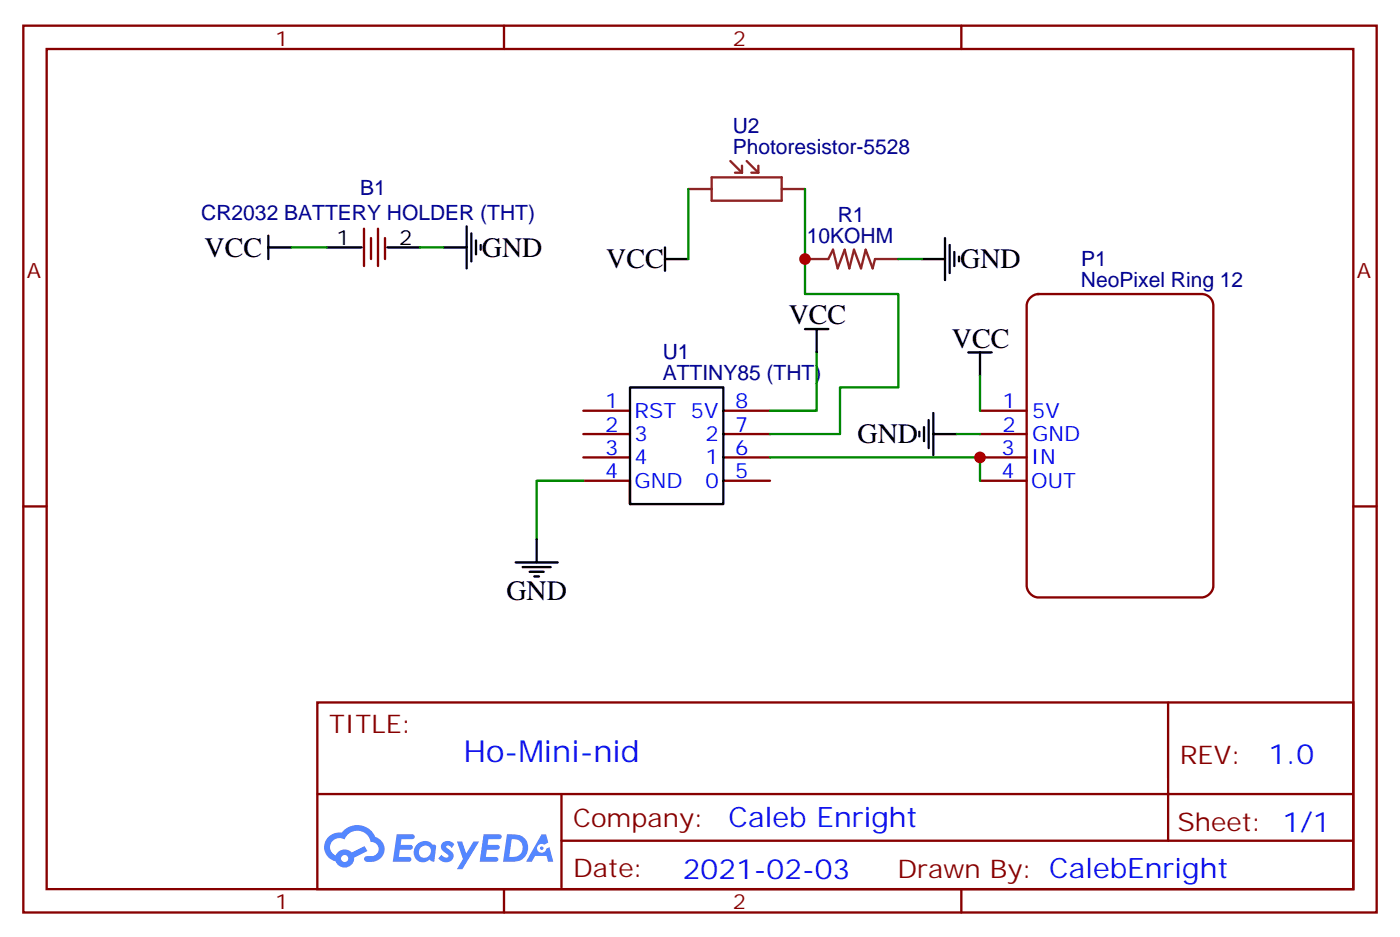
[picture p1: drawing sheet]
<svg xmlns="http://www.w3.org/2000/svg" width="212mm" height="142mm" viewBox="0 0 212 142" stroke-linecap="round" stroke-linejoin="round" font-family="sans-serif">
<g fill="none" stroke="#870000" stroke-width=".35">
<path d="M3.5 3.9h204.6v134h-204.6zM7.1 7.4h197.5v127h-197.5zM76.2 3.9v3.5M145.3 3.9v3.5M3.5 76.6h3.6M204.6 76.6h3.5M48 106.2h156.6v28.2h-156.6zM176.6 106.2v20.9M48 120h156.5M76.2 134.4v3.5M84.9 127.1h119.6M84.9 120v14.1"/>
<path d="M145.3 134.4v3.5"/>
</g>
<g fill="#5487ff">
<path d="M67 127.4a1.22 1.22 0 0 1 1.7 .2l-.4 .6-.3-.3-.3-.1-.2 .1v.2a1.74 1.74 0 0 1 1.1 1.3 1.22 1.22 0 0 1-.9 .9 1.22 1.22 0 0 1-1.2-.3l-.2-.2 .4-.6a.6 .6 0 0 0 .5 .5 .6 .6 0 0 0 .6-.3l-.1-.2a1.48 1.48 0 0 1-1-1.5z"/>
<path d="M60 126.1h1.5a1.22 1.22 0 0 1 1.2 .2 .37 .37 0 0 1-.4 .6h-1.6l-.1 .8h1.5a.37 .37 0 0 1 .3 .4 .37 .37 0 0 1-.4 .3h-1.5l-.2 1.1h.8a1.15 1.15 0 0 1 1.1 .2 .36 .36 0 0 1-.4 .6h-2.4z"/>
<path d="M73.1 126.1h1.5a1.23 1.23 0 0 1 1.2 .2 .37 .37 0 0 1-.3 .6h-1.7l-.1 .8h1.5a.37 .37 0 0 1 .4 .4 .37 .37 0 0 1-.4 .3h-1.6l-.2 1.1h.8a1.15 1.15 0 0 1 1.1 .2 .36 .36 0 0 1-.3 .6h-2.5z"/>
<path d="M81.9 126.1h.7l.3 1.3-.6 .3a.69 .69 0 0 0-1 .3 .69 .69 0 0 0 .4 .9 .69 .69 0 0 0 .9-.6l.5-.2 .5 2.2h-.7l-.3-.9h-1.7l-.5 .9h-.9z"/>
<path d="M69.1 127.2h.8l.6 1.8 1.1-1.8h.8l-2.5 4.2h-.8l.9-1.6z"/>
<path d="M76.7 126.1l-.6 4.2h1.3a2.1 2.1 0 0 0 2.4-1.6 2.1 2.1 0 0 0-1.3-2.5zM77.4 126.8a1.39 1.39 0 0 1 1.6 1.5 1.39 1.39 0 0 1-1.7 1.2h-.3z"/>
<path d="M63 127.7a1.48 1.48 0 0 0-.2 2 1.48 1.48 0 0 0 2 .4l.1-.2 .4 .3 .4 .1 .2-2.3-.1-.3h-.4a1.49 1.49 0 0 0-2.4 0zM63.6 128.1a.89 .89 0 0 1 1.4 0 .89 .89 0 0 1-.2 1.4 .89 .89 0 0 1-1.3-.1 .89 .89 0 0 1 .1-1.3z"/>
<path d="M49.7 126.5a2.18 2.18 0 0 0 1 3.7 1.44 1.44 0 0 0 1.7 .9 1.44 1.44 0 0 0 1.1-1.5l2.1-1-.5-.7-1.9 1a1.47 1.47 0 0 0-2.4 .4 1.39 1.39 0 0 1-.7-1.9 1.39 1.39 0 0 1 2-.5 2.08 2.08 0 0 1 2.1-1.3 2.08 2.08 0 0 1 1.9 1.7 1.07 1.07 0 0 1 1.2 1 1.07 1.07 0 0 1-1.1 1.1h-.6a.43 .43 0 0 0-.5 .4 .43 .43 0 0 0 .4 .5 2.06 2.06 0 0 0 2.1-.7 2.06 2.06 0 0 0 .3-2.2l-.7-.7-.5-.2a2.98 2.98 0 0 0-5-.6h-1.1zM51.6 129.8a.55 .55 0 0 1 1.1 0 .55 .55 0 0 1-1.1 0z"/>
<circle cx="81.9" cy="128.2" r=".26"/>
</g>
<g fill="none" stroke="#870000" stroke-width=".35">
<path d="M55 34.6v5.6M56.1 36v3.2M57.1 34.6v5.6M58.2 36v3.2M155.8 45l.8-.5 .4-.1h24.7a1.76 1.76 0 0 1 1.7 1.8v42.3a1.89 1.89 0 0 1-1.7 1.8h-24.7a1.89 1.89 0 0 1-1.8-1.8v-42.3l.1-.5zM88.2 62.1h7M88.2 65.6h7M88.2 69.1h7M88.2 72.7h7M109.4 62.1h7M109.4 65.6h7M109.4 69.1h7"/>
<path d="M109.4 72.7h7M148.2 62.1h7M148.2 65.6h7M148.2 69.1h7M148.2 72.7h7"/>
</g>
<g fill="none" stroke="#000" stroke-width=".35">
<path d="M40.6 37.4h3.5M40.6 35.6v3.6M49.4 37.4h5.3M58.6 37.4h4.9M67 37.4h3.6M70.6 34.2v6.4M71.3 35.3v4.2M72 36.3v2.2M72.7 37v.7M100.5 39.2h3.6M100.5 37.4v3.5M139.3 39.2h3.6"/>
<path d="M142.9 36v6.3M143.6 37v4.3M144.3 38.1v2.1M145 38.8v.7M121.7 49.7h3.5M123.5 49.7v3.6M146.4 53.3h3.5M148.2 53.3v3.5M95.2 72.7v3.5h14.2v-17.6h-14.2v17.6M139 65.3v.7M139.7 64.6v2.1M140.4 63.5v4.2"/>
<path d="M141.1 65.6h3.5M141.1 62.4v6.4M78 85h6.3M79 85.7h4.3M80.1 86.4h2.1M80.8 87.1h.7M81.1 81.5v3.5"/>
</g>
<path d="M44.1 37.4h5.3M63.5 37.4h3.5M104.1 28.6v10.6M121.7 28.6v15.8h14.1v14.2h-8.8v7h-10.6M135.8 39.2h3.5M123.5 53.3v8.8h-7.1M148.2 56.8v5.3M88.2 72.7h-7.1v8.8M116.4 69.1h31.8v3.6M144.6 65.6h3.6" fill="none" stroke="#008700" stroke-width=".35"/>
<path d="M104.1 28.6h3.5M107.6 26.8h10.6v3.5h-10.6zM110.4 24.3l1.8 1.8M111.1 26.1h1.1M112.2 25v1.1M112.9 24.3l1.8 1.8M113.6 26.1h1.1M114.7 25v1.1M118.2 28.6h3.5M121.7 39.2h3.5l.7-1.5 .7 2.9 1.1-2.9 .7 2.9 .7-2.9 1.1 2.9 .7-2.9 1 2.9 .4-1.4h3.5" fill="none" stroke="#8c2424" stroke-width=".35"/>
<g fill="#c00">
<circle cx="148.2" cy="69.1" r=".88"/>
<circle cx="121.7" cy="39.2" r=".88"/>
</g>
<text font-size="4.6" fill="#00f" x="70.1" y="115.2">Ho-Mini-nid</text>
<g font-size="4.2">
<text x="30.9" y="38.8">VCC</text>
<text x="72.8" y="38.8">GND</text>
<text x="91.7" y="40.6">VCC</text>
<text x="145.2" y="40.6">GND</text>
<text x="119.2" y="49">VCC</text>
<text x="143.9" y="52.6">VCC</text>
<text x="129.6" y="67">GND</text>
<text x="76.6" y="90.7">GND</text>
</g>
<g font-size="4.2" fill="#00f">
<text x="191.8" y="115.4">1.0</text>
<text x="110.2" y="125">Caleb Enright</text>
<text x="103.2" y="132.8">2021-02-03</text>
</g>
<g font-size="3.9" fill="#800">
<text x="49.7" y="110.8">TITLE:</text>
<text x="178.4" y="115.4">REV:</text>
<text x="86.6" y="125">Company:</text>
<text x="178" y="125.6">Sheet: 1/1</text>
<text x="86.6" y="132.6">Date:</text>
<text x="135.7" y="132.7">Drawn By: CalebEnright</text>
</g>
<g font-size="3.2" fill="#800">
<text x="41.6" y="6.9">1</text>
<text x="110.8" y="6.9">2</text>
<text x="4.1" y="42">A</text>
<text x="205.1" y="42">A</text>
<text x="41.6" y="137.4">1</text>
<text x="110.8" y="137.4">2</text>
</g>
<g font-size="3.2" fill="#000080">
<text x="110.8" y="23.3">Photoresistor-5528</text>
<text x="110.8" y="20.1">U2</text>
<text x="54.4" y="29.5">B1</text>
<text x="30.4" y="33.2">CR2032 BATTERY HOLDER (THT)</text>
<text x="126.7" y="33.5">R1</text>
<text x="122" y="36.8">10KOHM</text>
<text x="163.4" y="40.2">P1</text>
<text x="163.4" y="43.4">NeoPixel Ring 12</text>
<text x="100.2" y="57.4">ATTINY85 (THT)</text>
<text x="100.2" y="54.2">U1</text>
</g>
<g font-size="3.2">
<text x="50.9" y="37">1</text>
<text x="60.3" y="37">2</text>
</g>
<g font-size="3.2" fill="#00f">
<text x="91.5" y="61.7">1</text>
<text x="91.5" y="65.3">2</text>
<text x="96" y="63.1">RST 5V</text>
<text x="111.1" y="61.7">8</text>
<text x="111.1" y="65.3">7</text>
<text x="151.6" y="61.7">1</text>
<text x="151.6" y="65.3">2</text>
<text x="156.1" y="63.2">5V</text>
<text x="91.5" y="68.8">3</text>
<text x="96" y="66.7">3</text>
<text x="96" y="70.2">4</text>
<text x="106.6" y="66.7">2</text>
<text x="106.6" y="70.2">1</text>
<text x="111.1" y="68.8">6</text>
<text x="151.4" y="68.8">3</text>
<text x="155.9" y="70.2">IN</text>
<text x="156.1" y="66.7">GND</text>
<text x="91.5" y="72.3">4</text>
<text x="96" y="73.7">GND</text>
<text x="106.6" y="73.7">0</text>
<text x="111.1" y="72.3">5</text>
<text x="151.4" y="72.3">4</text>
<text x="155.9" y="73.7">OUT</text>
</g>
</svg>
